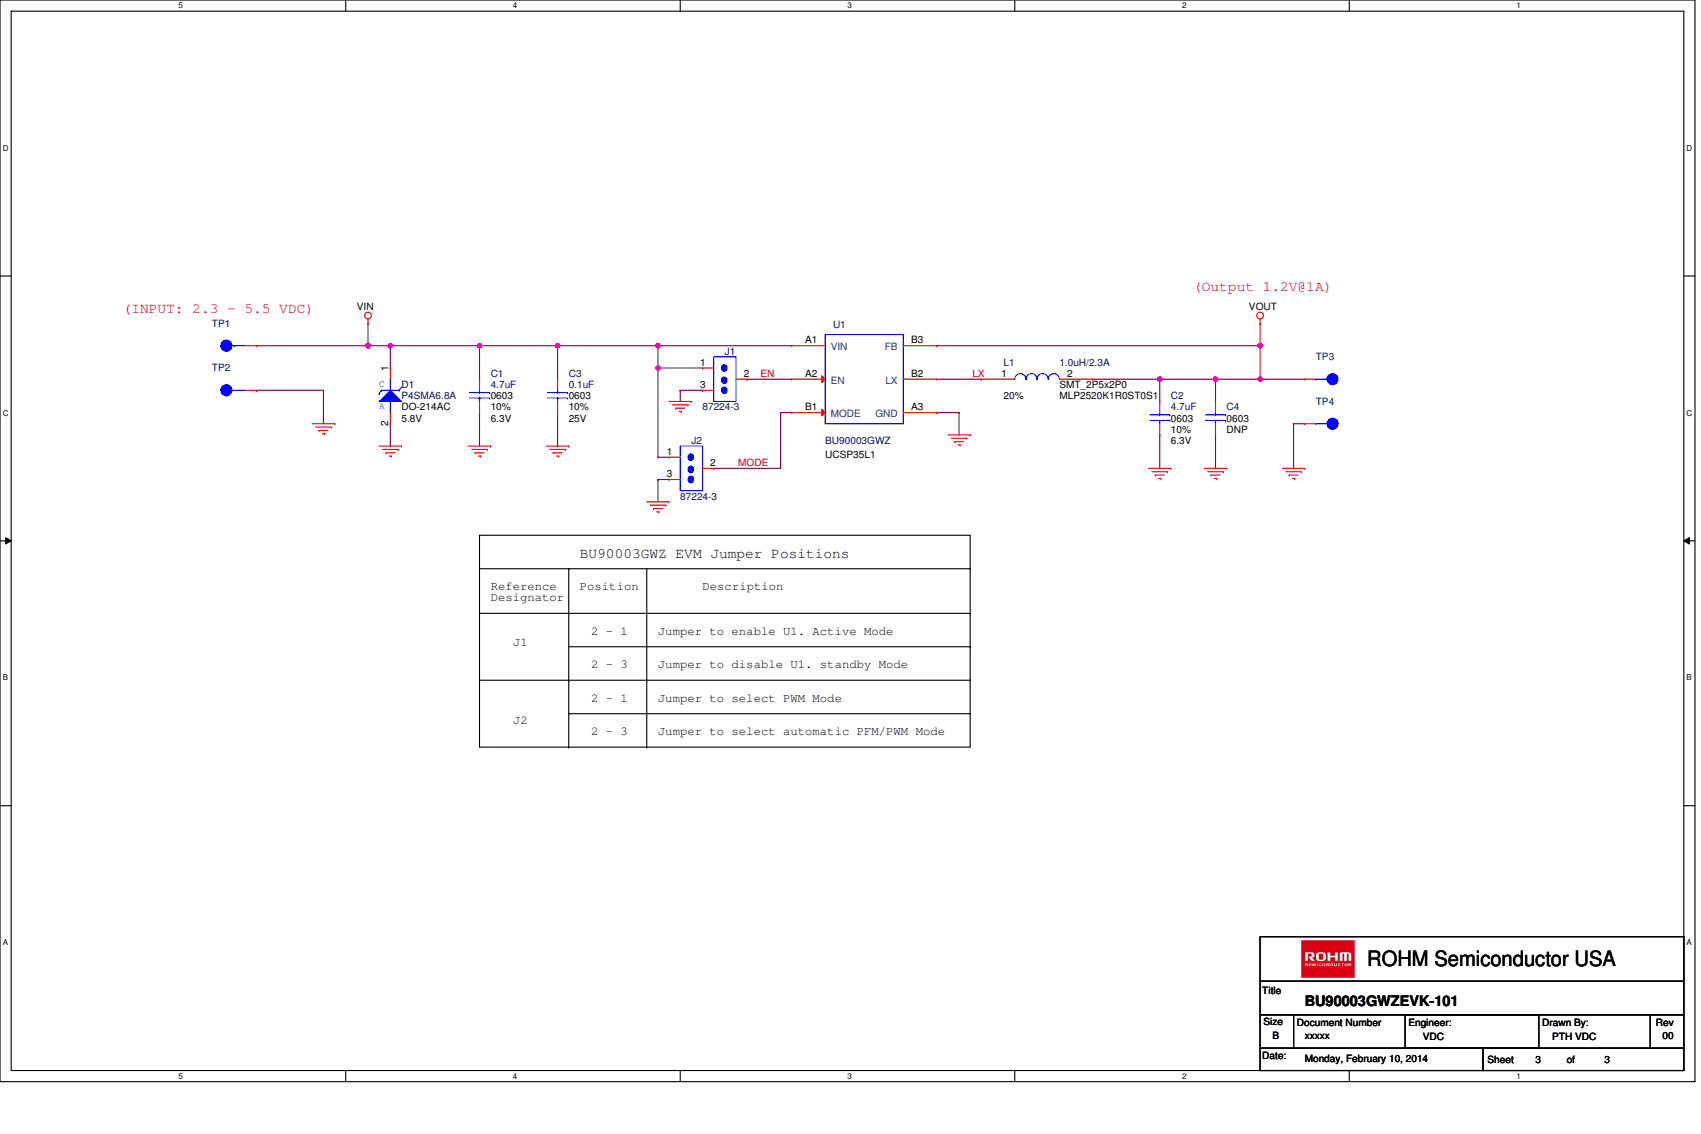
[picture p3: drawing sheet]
# OrCAD Capture schematic BU90003GWZEVK-101_SCH_REV00_2014-02-10.DSN

## Sheets
1 P03: BU90003GWZ EVAL: size B; title: BU90003GWZEVK-101; rev: 00; note: xxxxx
2 P02: PAGE INDEX: title: PAGE INDEX
3 P01: TITLE & REV. HISTORY: title: TITLE & REVISION HISTORY; note: xxxx

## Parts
C1  4.7uF  [C0603]
C2  4.7uF  [C0603]
C3  0.1uF  [C0603]
C4  Val  [C0603]
D1  P4SMA6.8A  [DO-214AC]
J1  87224-3  [HDR_THVT_1X3_100]
J2  87224-3  [HDR_THVT_1X3_100]
L1  1.0uH/2.3A  [SMT_2P5X2P0_FIT]
TP1  TP_63Mil_TH  [TP_TH]
TP2  TP_63Mil_TH  [TP_TH]
TP3  TP_63Mil_TH  [TP_TH]
TP4  TP_63Mil_TH  [TP_TH]
U1  BU90003GWZ  [UCSP35L1]

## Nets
GND: C1.2 C2.2 C3.2 C4.2 D1.2(A) J1.3 J2.3 TP2.1 TP4.1 U1.A3(GND)
VIN: C1.1 C3.1 D1.1(C) J1.1 J2.1 TP1.1 U1.A1(VIN)
EN: J1.2 U1.A2(EN)
LX: L1.1 U1.B2(LX)
MODE: J2.2 U1.B1(MODE)
VOUT: C2.1 C4.1 L1.2 TP3.1 U1.B3(FB)

## Notes on the sheets
sheet 1
- (Output 1.2V@1A)
- (INPUT: 2.3 - 5.5 VDC)
- BU90003GWZ EVM Jumper Positions
- Reference
- Position
- Description
- Designator
- J1
- 2 - 1
- Jumper to enable U1. Active Mode
- 2 - 3
- Jumper to disable U1. standby Mode
- 2 - 1
- Jumper to select PWM Mode
- J2
- 2 - 3
- Jumper to select automatic PFM/PWM Mode
sheet 2
- PAGE
- PAGE CONTENT
- 01
- TITLE & REV. HISTORY
- 02
- PAGE INDEX
- 03
- BU90003GWZEVK-101
sheet 3
- ROHM
- BU90003GWZ EVALUATION BOARD
- Revision History
- (preliminary)
- REVISION
- DATE
- COMMENT
- Rev 00
- 20140127
- Initial release
